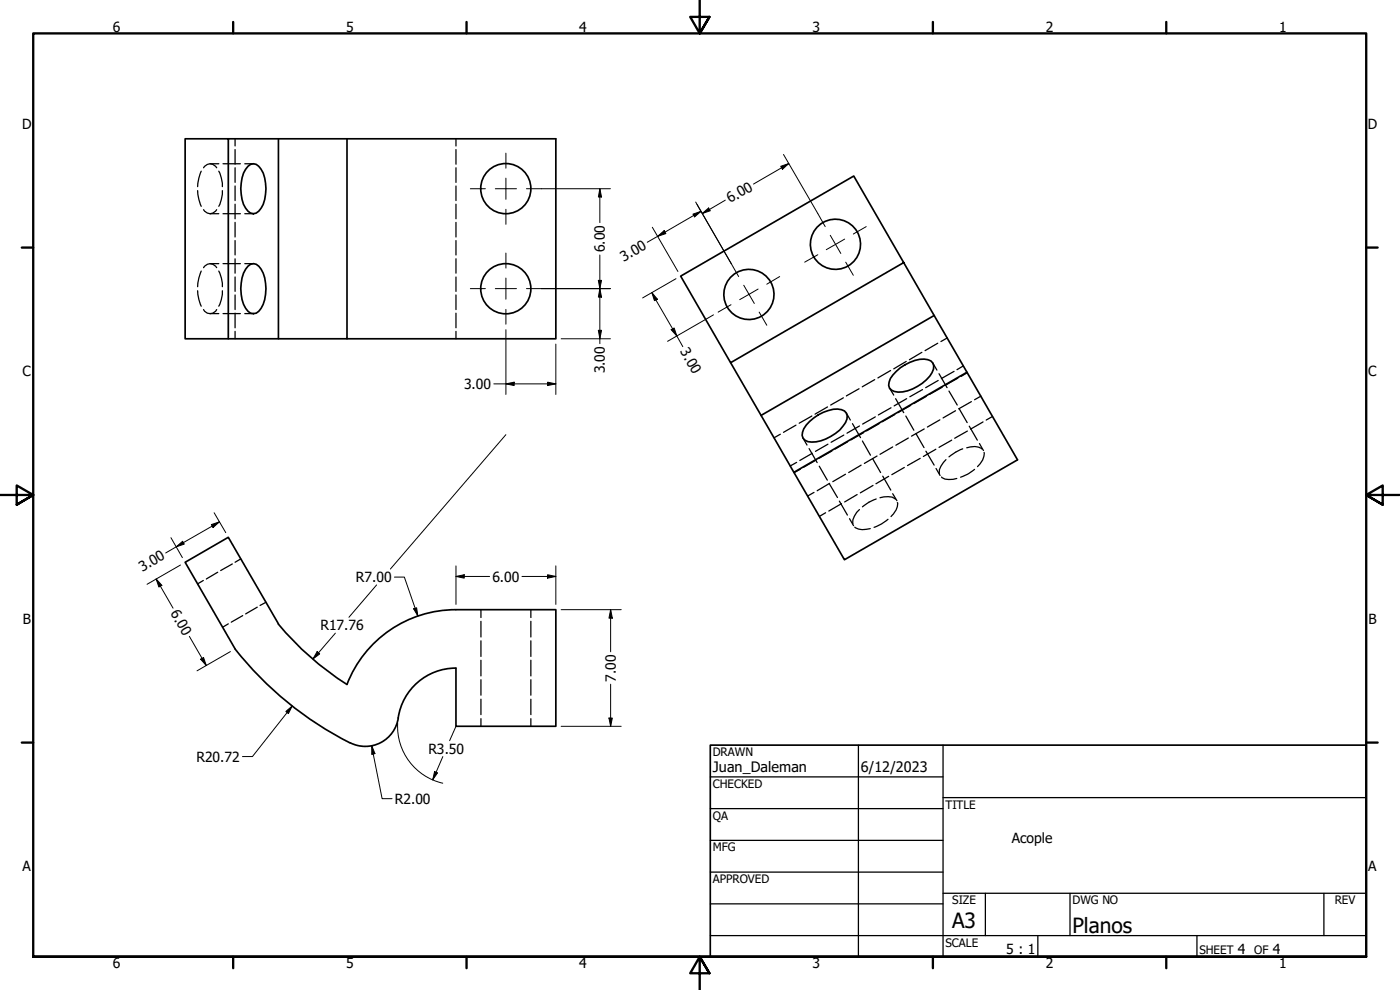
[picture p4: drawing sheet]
<svg xmlns="http://www.w3.org/2000/svg" width="420mm" height="297mm" viewBox="0 0 420 297" stroke-linecap="round" stroke-linejoin="round" font-family="sans-serif">
<!-- layer: Hidden (ANSI) -->
<g fill="none" stroke="#000" stroke-width=".38">
<path d="M59.3 57.2a12.8 12.8 0 0 0 1.1 4.7M60.4 51.4l-.7 2-.4 2.6M61.1 50.3a2.21 2.21 0 0 1 3.9 0M63.1 49.1h2.6M65.7 51.4a10.1 10.1 0 0 1 1 4.6M66.7 57.2a10.1 10.1 0 0 1-1 4.7M66.9 49.1h5.2M70.5 41.6v2.2M70.5 44.9v4.4M70.5 50.3v4.4M70.5 55.8v4.4M73.5 49.1h2.6"/>
<path d="M136.8 41.6v2.2M136.8 44.9v4.4M136.8 50.3v4.4M136.8 55.8v4.4M61.1 62.9l1.1 1 .9 .2M63.1 64.1h2.6M63.1 79.1h2.6M65 62.9l-1.1 1-.8 .2M66.9 64.1h5.2M66.9 79.1h5.2M70.5 61.3v4.3M70.5 66.7v4.4"/>
<path d="M70.5 72.2v4.3M70.5 77.6v4.4M73.5 64.1h2.6M73.5 79.1h2.6M136.8 61.3v4.3M136.8 66.7v4.4M136.8 72.2v4.3M136.8 77.6v4.4M59.3 87.2a12 12 0 0 0 1.1 4.7M60.4 81.3a12.8 12.8 0 0 0-1.1 4.7M61.1 80.3a2.21 2.21 0 0 1 3.9 0M61.1 92.9l.3 .5 .8 .6 .9 .1"/>
<path d="M63.1 94.1h2.6M65 92.9l-.3 .5-.8 .6-.8 .1M65.7 81.3a10.1 10.1 0 0 1 1 4.7M66.7 87.2a9.6 9.6 0 0 1-1 4.7M66.9 94.1h5.2M70.5 83.1v4.3M70.5 88.5v4.4M70.5 94v4.3M70.5 99.4v2.2M73.5 94.1h2.6M136.8 83.1v4.3M136.8 88.5v4.4"/>
<path d="M136.8 94v4.3M136.8 99.4v2.2M253.1 119.4l-3.8 2.1M257.8 116.6l-3.8 2.2M262.5 113.9l-3.7 2.2M267 116.4l1.2 2.1M267.3 111.2l-3.8 2.2M268.8 119.6l2.4 4.2M272 108.4l-3.8 2.3M272.1 119.6l-3.7 2.2M276.7 105.7l-3.8 2.2M276.9 116.9l-3.9 2.1"/>
<path d="M278 118.9l-3.7 2.2M280 109l1.2 2M281.4 103l-3.8 2.2M281.6 114.2l-3.8 2.1M281.8 112.1l2.4 4.2M282.8 116.2l-3.8 2.1M284.3 101.4l-1.9 1.1M284.8 117.3l2.5 4.2M286.3 111.4l-3.8 2.2M287.5 113.5l-3.8 2.1M289.1 109.8l-1.9 1.1M290.3 111.8l-1.9 1.2"/>
<path d="M294.4 118.9l-1.9 1M234.2 130.3l-1.9 1.1M238.9 127.6l-3.8 2.1M239.1 138.7l-1.9 1.1M241 131.4l1.2 2.1M242.8 134.6l2.4 4.2M243.6 124.8l-3.8 2.2M243.8 136l-3.8 2.2M244.9 138l-3.7 2.2M245.9 139.9l2.4 4.2M248.3 122.1l-3.7 2.2M248.5 133.3l-3.8 2.1"/>
<path d="M249.7 135.3l-3.8 2.2M253.2 130.5l-3.8 2.2M254 123.9l1.2 2.1M254.4 132.6l-3.8 2.1M255.8 127.1l2.5 4.2M257.9 127.8l-3.7 2.2M258.4 139.6l-3.7 2.2M258.8 132.3l2.4 4.3M259.1 129.8l-3.8 2.2M261.9 137.6l2.4 4.2M262.7 125.1l-3.8 2.1M263.2 136.8l-3.8 2.3"/>
<path d="M263.8 127.1l-3.7 2.2M267.4 122.4l-3.8 2.1M267.9 134.1l-3.8 2.2M268.5 124.4l-3.7 2.1M271.8 124.8l2.5 4.3M272.6 131.4l-3.7 2.2M273.3 121.7l-3.8 2.1M274.9 130.1l2.4 4.2M276.2 137.5l-3.8 2.2M277.4 128.7l-3.8 2.2M277.9 135.4l2.5 4.2M280.9 134.8l-3.8 2.2"/>
<path d="M282.1 126l-3.8 2.1M283.9 137.9a5.2 5.2 0 0 0-2 4.2M285.6 132.1l-3.8 2.1M286.8 123.2l-3.8 2.2M287.8 122.6l2.5 4.2M288.9 134.7l-2.1 1-2 1.4M290.1 134.4a4.8 4.8 0 0 1 4.6 .3M290.3 129.3l-3.8 2.2M290.9 127.9l2.4 4.2M291.5 120.5l-3.8 2.2M293.9 133.1l1.2 2.1M295 126.6l-3.7 2.2"/>
<path d="M295.3 135.7a4.8 4.8 0 0 1-1.9 4.3M297.9 125l-1.9 1M240.2 140.8l-1.9 1M244.3 147.8l-1.9 1M247.8 153.8l-1.9 1.1M248.9 145.1l2.4 4.2M249 145l-3.8 2.2M251.9 150.4l2.4 4.1M252.5 151.1l-3.8 2.2M253.7 142.3l-3.8 2.2M255 155.6l1.2 2.1M256.5 158.2a4.7 4.7 0 0 0 4.7 .4"/>
<path d="M257.2 148.4l-3.7 2.2M257.9 152.9a5.2 5.2 0 0 0-1.9 4.2M262 145.7l-3.8 2.2M263 149.7a11.9 11.9 0 0 0-4.2 2.4M264.1 149.3a5.2 5.2 0 0 1 4.6 .5M264.9 142.9l2.4 4.2M266.5 155.8a12.9 12.9 0 0 1-4.2 2.4M266.7 142.9l-3.8 2.2M267.9 148.1l1.3 2.1M269.3 150.8a4.3 4.3 0 0 1-1.9 4.2M271.4 140.3l-3.7 2.1M280.9 140.6l1.2 2.1"/>
<path d="M282.6 143.1a3.5 3.5 0 0 0 3.5 .7l1-.2M292.5 140.8a11.4 11.4 0 0 1-4.2 2.4M61 174.2l-1.7 1M65.3 171.7l-3.4 2M69.7 169.2l-3.5 2M72.3 167.7l-1.8 1M68.5 187.2l-1.7 1M72.8 184.7l-3.4 2M77.2 182.2l-3.5 2M79.8 180.7l-1.8 1M144.3 182.9v2.4M144.3 186.4v4.7"/>
<path d="M144.3 192.3v4.7M144.3 198.1v4.7M159.3 182.9v2.4M159.3 186.4v4.7M159.3 192.3v4.7M159.3 198.1v4.7M144.3 203.9v4.7M144.3 209.8v4.6M144.3 215.6v2.3M159.3 203.9v4.7M159.3 209.8v4.6M159.3 215.6v2.3"/>
</g>
<!-- layer: Visible (ANSI) -->
<g fill="none" stroke="#000" stroke-width=".51">
<path d="M68.5 41.6v60h-12.9v-60h111.2v60h-62.7M74.4 49.9a2.32 2.32 0 0 1 4 .9 12.4 12.4 0 0 1 0 11.7 2.45 2.45 0 0 1-2.4 1.6 2.45 2.45 0 0 1-2.3-1.6 12.4 12.4 0 0 1 0-11.7zM83.6 41.6v60h-15.1M104.1 41.6v60h-20.5M74.4 79.9a2.32 2.32 0 0 1 4 .9 12.5 12.5 0 0 1 0 11.7 2.49 2.49 0 0 1-2.4 1.6 2.49 2.49 0 0 1-2.3-1.6 12.5 12.5 0 0 1 0-11.7zM271.2 78.8l-51.9 30-15-25.9 51.9-30.1 49.2 85.2-52 29.9-15.1-26.2M280.4 94.7l-52 29.9M219.3 108.8l19 32.9 51.9-30M269 111.4a12.9 12.9 0 0 1 8.4-3.7 2.49 2.49 0 0 1 2.6 1.3 2.49 2.49 0 0 1-.3 2.8 13 13 0 0 1-10.1 5.9 2.49 2.49 0 0 1-2.6-1.3 2.49 2.49 0 0 1 .2-2.8zM243 126.4a12.9 12.9 0 0 1 8.4-3.7 2.49 2.49 0 0 1 2.6 1.2 2.49 2.49 0 0 1-.3 2.9 13 13 0 0 1-10.1 5.8 2.46 2.46 0 0 1-2.6-1.1 2.46 2.46 0 0 1 .2-2.9zM83.6 187.2l-15.1-26-12.9 7.5 14.9 26a103.6 103.6 0 0 0 34.6 28.2M136.8 182.9a35 35 0 0 0-32.7 22.5 88.8 88.8 0 0 1-20.6-18.2"/>
<path d="M136.8 182.9h30v35h-30v-17.4M136.8 200.5a17.6 17.6 0 0 0-17.5 15.8 10 10 0 0 1-14.2 6.6"/>
<circle cx="151.8" cy="56.6" r="7.5"/>
<circle cx="250.7" cy="73.3" r="7.5"/>
<circle cx="151.8" cy="86.6" r="7.5"/>
<circle cx="224.8" cy="88.3" r="7.5"/>
</g>
<!-- layer: Border (ANSI) -->
<g fill="none" stroke="#000" stroke-width=".7">
<path d="M70 6.6v3.4M140 6.6v3.4M210 0v10l-2.9-4.9h5.8l-2.9 4.9 2.9-4.9M280 6.6v3.4M350 6.6v3.4M6.5 74.3h3.5M410 74.3h3.4M0 148.5h10l-5-2.8v5.7l5-2.9-5 2.9M420 148.5h-10l5-2.8v5.7l-5-2.9 5 2.9M6.5 222.8h3.5M410 222.8h3.4M10 287.1v-277.1h400v277.1h-400h400"/>
<path d="M70 287.1v3.4M140 287.1v3.4M212.9 292l-2.9-4.9 2.9 4.9h-5.8l2.9-4.9v9.9M280 287.1v3.4M350 287.1v3.4"/>
</g>
<!-- layer: Title (ANSI) -->
<g fill="none" stroke="#000" stroke-width=".38">
<path d="M213.2 233.1h69.8M257.6 223.6v63.5M283 239.3h127M283 223.6v63.5M213.2 242.6h69.8M213.2 252.1h69.8M213.2 261.7h69.8M213.2 271.2h69.8M283 268h127M295.7 268v12.7M321.1 268v12.7M397.3 268v12.7"/>
<path d="M213.2 280.7h196.8M311.5 280.7v6.4M359.2 280.7v6.4"/>
</g>
<path d="M213.2 223.6h196.8v63.5h-196.8z" fill="none" stroke="#000" stroke-width=".51"/>
<!-- layer: Center Mark (ANSI) -->
<g fill="none" stroke="#000" stroke-width=".3">
<path d="M141.2 56.6h4.5M148.7 56.6h6.3M151.8 46v4.5M151.8 53.5v6.3M158 56.6h4.5M151.8 62.8v4.5M151.8 75.9v4.5M219.5 79.1l2.2 3.9M245.4 64.1l2.2 3.9M245.4 76.4l-3.9 2.3M249.2 70.6l3.1 5.5M253.5 71.7l-5.5 3.2"/>
<path d="M253.8 78.7l2.3 3.9M260 68l-3.9 2.2M141.2 86.6h4.5M148.7 86.6h6.3M151.8 83.4v6.4M151.8 92.8v4.5M158 86.6h4.5M219.4 91.4l-3.9 2.2M223.2 85.6l3.2 5.4M227.5 86.7l-5.5 3.2M227.8 93.6l2.3 4M234 83l-3.9 2.3"/>
</g>
<!-- layer: Dimension (ANSI) -->
<g fill="none" stroke="#000" stroke-width=".3">
<path d="M162.5 56.6h20.7M180 56.6l.5 2.5h-.9zM180 56.6v10.2M234.3 49.9l2.4-.8-1.9 1.7zM235.1 46.3l10.3 17.8M236.7 49.1l-10.6 6.1M180 76.5v26.6M195.8 68.2l7.7 13.3M197.4 70.9l1.9-1.7 .5 .9zM208 64.2l2.4-.8-1.9 1.7zM208.8 60.6l10.7 18.5M210.4 63.4l-16.2 9.3"/>
<path d="M210.8 64.1l1.9-1.7 .5 .8zM217.7 60.1l-6.9 4M151.8 98.9v19.4M162.5 86.6h20.7M179.6 99.1h.9l-.5 2.5zM179.6 84.1h.9l-.5 2.5zM180 86.6l.5 2.5h-.9zM195.6 87.8l1.7 2-.9 .4zM195.6 87.8l9.3 16.2M201.4 98.9l.9-.5 .8 2.4zM202.9 83.6l-10.1 5.8M214.1 94.5l-13.8 7.9"/>
<path d="M148.2 115.2h18.6M151.8 115.2l2.5-.5v1zM164.3 114.7l2.5 .5-2.5 .5zM166.8 103.2v15.1M168.4 101.6h14.8M151.8 130.4l-34.6 40.3M63.4 157.4l2.4-.8-1.9 1.7zM64.3 153.8l3.5 6M65.8 156.6l-16.1 9.3M46.9 173.7l1.7 1.9-.9 .5zM46.9 173.7l5 8.8M51.3 161.3l3.4 6"/>
<path d="M52.9 164.1l1.9-1.7 .5 .8zM54.2 169.5l-10.1 5.8M113 175.5l-8.3 9.7M118.4 173.2h2.9l4.1 11.6M136.8 173l2.5-.5v1zM136.8 173h10.1M136.8 169.8v11.5M156.7 173h10.1M164.3 172.5l2.5 .5-2.5 .5zM166.8 169.8v11.5M56.8 190.9l5.1 8.8M60.2 197.8l.9-.5 .8 2.4z"/>
<path d="M69.2 195.5l-10.1 5.8M95.2 195.5l.7 .7-2 1.5zM100.6 190l-6.7 7.7M124.1 182.7l.9-.3 .4 2.4zM168.4 182.9h18M183.3 182.9l.5 2.6h-1zM183.3 182.9v12.7M85.8 213.5l1.9-1.7-1.1 2.3zM87.7 211.8l-11.9 15.2h-3M119.3 217a17.5 17.5 0 0 0 13.6 18M136.8 217.9l-1.9 4.3M168.4 217.9h18"/>
<path d="M182.8 215.4h1l-.5 2.5zM183.3 205.3v12.6M111.6 223.8l.9 2.3-.9 .3zM111.6 223.8l3.1 15.8h3M130.4 231.5l.9 .4-1.4 2.1zM132.9 227l-3 7"/>
</g>
<g fill="#000">
<path d="M180 56.6l.5 2.5h-.9zM234.3 49.9l2.4-.8-1.9 1.7zM197.4 70.9l1.9-1.7 .5 .9zM208 64.2l2.4-.8-1.9 1.7zM210.8 64.1l1.9-1.7 .5 .8zM179.6 99.1h.9l-.5 2.5zM179.6 84.1h.9l-.5 2.5zM180 86.6l.5 2.5h-.9zM195.6 87.8l1.7 2-.9 .4zM201.4 98.9l.9-.5 .8 2.4zM151.8 115.2l2.5-.5v1zM164.3 114.7l2.5 .5-2.5 .5z"/>
<path d="M63.4 157.4l2.4-.8-1.9 1.7zM46.9 173.7l1.7 1.9-.9 .5zM52.9 164.1l1.9-1.7 .5 .8zM136.8 173l2.5-.5v1zM164.3 172.5l2.5 .5-2.5 .5zM60.2 197.8l.9-.5 .8 2.4zM95.2 195.5l.7 .7-2 1.5zM124.1 182.7l.9-.3 .4 2.4zM183.3 182.9l.5 2.6h-1zM85.8 213.5l1.9-1.7-1.1 2.3zM182.8 215.4h1l-.5 2.5zM111.6 223.8l.9 2.3-.9 .3z"/>
<path d="M130.4 231.5l.9 .4-1.4 2.1z"/>
</g>
<g font-size="6.3">
<text x="285.8" y="278.6">A3</text>
<text x="321.9" y="279.8">Planos</text>
</g>
<g font-size="4.3">
<text x="213.9" y="231.6">Juan_Daleman</text>
<text x="258.4" y="231.6">6/12/2023</text>
</g>
<g font-size="4.2">
<text x="33.8" y="9.6">6</text>
<text x="103.9" y="9.6">5</text>
<text x="173.9" y="9.6">4</text>
<text x="243.8" y="9.6">3</text>
<text x="313.9" y="9.6">2</text>
<text x="383.9" y="9.6">1</text>
<text x="6.7" y="38.7">D</text>
<text x="410.5" y="38.7">D</text>
<text x="219.1" y="61" transform="rotate(-30 219.1 61)">6.00</text>
<text x="181.5" y="75.7" transform="rotate(-90 181.5 75.7)">6.00</text>
<text x="187.3" y="78.5" transform="rotate(-30 187.3 78.5)">3.00</text>
<text x="204" y="105.4" transform="rotate(60 204 105.4)">3.00</text>
<text x="6.8" y="113">C</text>
<text x="181.5" y="112.1" transform="rotate(-90 181.5 112.1)">3.00</text>
<text x="410.7" y="113">C</text>
<text x="139.3" y="116.7">3.00</text>
<text x="42.7" y="171.7" transform="rotate(-30 42.7 171.7)">3.00</text>
<text x="106.8" y="174.7">R7.00</text>
<text x="147.8" y="174.5">6.00</text>
<text x="51.1" y="183.9" transform="rotate(60 51.1 183.9)">6.00</text>
<text x="6.9" y="187.2">B</text>
<text x="96.1" y="189.1">R17.76</text>
<text x="410.7" y="187.2">B</text>
<text x="184.8" y="204.5" transform="rotate(-90 184.8 204.5)">7.00</text>
<text x="128.6" y="226.2">R3.50</text>
<text x="58.9" y="228.5">R20.72</text>
<text x="118.5" y="241.2">R2.00</text>
<text x="303.7" y="253">Acople</text>
<text x="6.8" y="261.4">A</text>
<text x="410.7" y="261.4">A</text>
<text x="302" y="286.2">5 : 1</text>
<text x="371.5" y="286.2">4</text>
<text x="382" y="286.2">4</text>
<text x="33.8" y="290.5">6</text>
<text x="103.9" y="290.5">5</text>
<text x="173.9" y="290.5">4</text>
<text x="243.8" y="290.5">3</text>
<text x="313.9" y="290.5">2</text>
<text x="383.9" y="290.5">1</text>
</g>
<g font-size="3.5">
<text x="213.9" y="226.9">DRAWN</text>
<text x="213.9" y="236.4">CHECKED</text>
<text x="213.9" y="245.9">QA</text>
<text x="283.8" y="242.6">TITLE</text>
<text x="213.9" y="255.4">MFG</text>
<text x="213.9" y="265">APPROVED</text>
<text x="285.8" y="271.3">SIZE</text>
<text x="321.9" y="271.3">DWG NO</text>
<text x="400.6" y="271.3">REV</text>
<text x="283.8" y="284">SCALE</text>
<text x="360" y="286.2">SHEET</text>
<text x="376.4" y="286.2">OF</text>
</g>
</svg>
